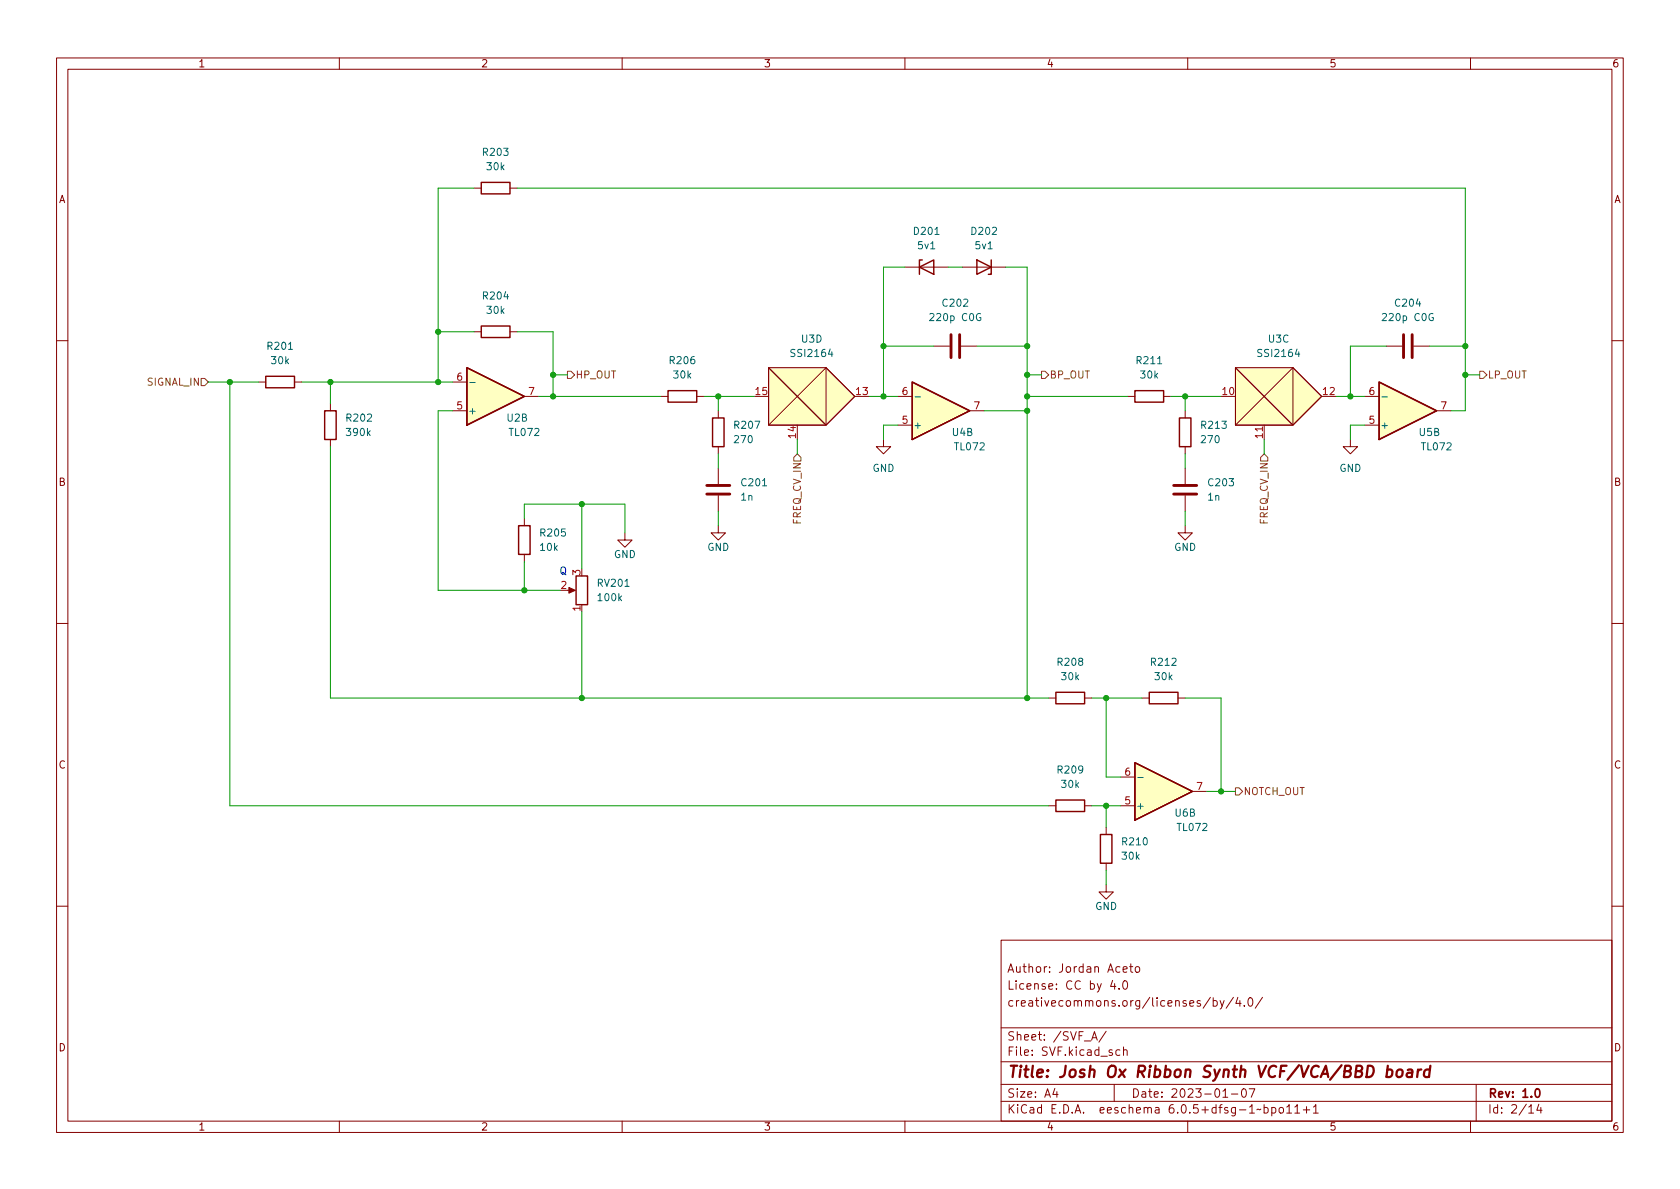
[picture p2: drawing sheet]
(kicad_sch (version 20211123) (generator eeschema)

 (paper "A4")

 (title_block
  (title "Josh Ox Ribbon Synth VCF/VCA/BBD board")
  (date "2023-01-07")
  (rev "1.0")
  (comment 1 "creativecommons.org/licenses/by/4.0/")
  (comment 2 "License: CC by 4.0")
  (comment 3 "Author: Jordan Aceto"))

 (lib_symbols
  (symbol "Amplifier_Operational:TL072" (pin_names (offset 0.127)) (in_bom yes) (on_board yes)
   (property "Reference" "U" (id 0) (at 0 5.08 0) (effects (font (size 1.27 1.27)) (justify left)))
   (property "Value" "TL072" (id 1) (at 0 -5.08 0) (effects (font (size 1.27 1.27)) (justify left)))
   (property "Footprint" "" (id 2) (at 0 0 0) (effects (font (size 1.27 1.27)) hide))
   (property "Datasheet" "http://www.ti.com/lit/ds/symlink/tl071.pdf" (id 3) (at 0 0 0) (effects (font (size 1.27 1.27)) hide))
   (property "ki_locked" "" (id 4) (at 0 0 0) (effects (font (size 1.27 1.27))))
   (symbol "TL072_1_1"
    (polyline (pts (xy -5.08 5.08) (xy 5.08 0) (xy -5.08 -5.08) (xy -5.08 5.08)) (stroke (width 0.254) (type default) (color 0 0 0 0)) (fill (type background)))
    (pin output line (at 7.62 0 180) (length 2.54) (name "~" (effects (font (size 1.27 1.27)))) (number "1" (effects (font (size 1.27 1.27)))))
    (pin input line (at -7.62 -2.54 0) (length 2.54) (name "-" (effects (font (size 1.27 1.27)))) (number "2" (effects (font (size 1.27 1.27)))))
    (pin input line (at -7.62 2.54 0) (length 2.54) (name "+" (effects (font (size 1.27 1.27)))) (number "3" (effects (font (size 1.27 1.27))))))
   (symbol "TL072_2_1"
    (polyline (pts (xy -5.08 5.08) (xy 5.08 0) (xy -5.08 -5.08) (xy -5.08 5.08)) (stroke (width 0.254) (type default) (color 0 0 0 0)) (fill (type background)))
    (pin input line (at -7.62 2.54 0) (length 2.54) (name "+" (effects (font (size 1.27 1.27)))) (number "5" (effects (font (size 1.27 1.27)))))
    (pin input line (at -7.62 -2.54 0) (length 2.54) (name "-" (effects (font (size 1.27 1.27)))) (number "6" (effects (font (size 1.27 1.27)))))
    (pin output line (at 7.62 0 180) (length 2.54) (name "~" (effects (font (size 1.27 1.27)))) (number "7" (effects (font (size 1.27 1.27))))))
   (symbol "TL072_3_1"
    (pin power_in line (at -2.54 -7.62 90) (length 3.81) (name "V-" (effects (font (size 1.27 1.27)))) (number "4" (effects (font (size 1.27 1.27)))))
    (pin power_in line (at -2.54 7.62 270) (length 3.81) (name "V+" (effects (font (size 1.27 1.27)))) (number "8" (effects (font (size 1.27 1.27)))))))
  (symbol "Device:C" (pin_numbers hide) (pin_names (offset 0.254)) (in_bom yes) (on_board yes)
   (property "Reference" "C" (id 0) (at 0.635 2.54 0) (effects (font (size 1.27 1.27)) (justify left)))
   (property "Value" "C" (id 1) (at 0.635 -2.54 0) (effects (font (size 1.27 1.27)) (justify left)))
   (property "Footprint" "" (id 2) (at 0.9652 -3.81 0) (effects (font (size 1.27 1.27)) hide))
   (property "Datasheet" "~" (id 3) (at 0 0 0) (effects (font (size 1.27 1.27)) hide))
   (symbol "C_0_1"
    (polyline (pts (xy -2.032 -0.762) (xy 2.032 -0.762)) (stroke (width 0.508) (type default) (color 0 0 0 0)) (fill (type none)))
    (polyline (pts (xy -2.032 0.762) (xy 2.032 0.762)) (stroke (width 0.508) (type default) (color 0 0 0 0)) (fill (type none))))
   (symbol "C_1_1"
    (pin passive line (at 0 3.81 270) (length 2.794) (name "~" (effects (font (size 1.27 1.27)))) (number "1" (effects (font (size 1.27 1.27)))))
    (pin passive line (at 0 -3.81 90) (length 2.794) (name "~" (effects (font (size 1.27 1.27)))) (number "2" (effects (font (size 1.27 1.27)))))))
  (symbol "Device:D_Zener" (pin_numbers hide) (pin_names (offset 1.016) hide) (in_bom yes) (on_board yes)
   (property "Reference" "D" (id 0) (at 0 2.54 0) (effects (font (size 1.27 1.27))))
   (property "Value" "D_Zener" (id 1) (at 0 -2.54 0) (effects (font (size 1.27 1.27))))
   (property "Footprint" "" (id 2) (at 0 0 0) (effects (font (size 1.27 1.27)) hide))
   (property "Datasheet" "~" (id 3) (at 0 0 0) (effects (font (size 1.27 1.27)) hide))
   (symbol "D_Zener_0_1"
    (polyline (pts (xy 1.27 0) (xy -1.27 0)) (stroke (width 0) (type default) (color 0 0 0 0)) (fill (type none)))
    (polyline (pts (xy -1.27 -1.27) (xy -1.27 1.27) (xy -0.762 1.27)) (stroke (width 0.254) (type default) (color 0 0 0 0)) (fill (type none)))
    (polyline (pts (xy 1.27 -1.27) (xy 1.27 1.27) (xy -1.27 0) (xy 1.27 -1.27)) (stroke (width 0.254) (type default) (color 0 0 0 0)) (fill (type none))))
   (symbol "D_Zener_1_1"
    (pin passive line (at -3.81 0 0) (length 2.54) (name "K" (effects (font (size 1.27 1.27)))) (number "1" (effects (font (size 1.27 1.27)))))
    (pin passive line (at 3.81 0 180) (length 2.54) (name "A" (effects (font (size 1.27 1.27)))) (number "2" (effects (font (size 1.27 1.27)))))))
  (symbol "Device:R" (pin_numbers hide) (pin_names (offset 0)) (in_bom yes) (on_board yes)
   (property "Reference" "R" (id 0) (at 2.032 0 90) (effects (font (size 1.27 1.27))))
   (property "Value" "R" (id 1) (at 0 0 90) (effects (font (size 1.27 1.27))))
   (property "Footprint" "" (id 2) (at -1.778 0 90) (effects (font (size 1.27 1.27)) hide))
   (property "Datasheet" "~" (id 3) (at 0 0 0) (effects (font (size 1.27 1.27)) hide))
   (symbol "R_0_1"
    (rectangle (start -1.016 -2.54) (end 1.016 2.54) (stroke (width 0.254) (type default) (color 0 0 0 0)) (fill (type none))))
   (symbol "R_1_1"
    (pin passive line (at 0 3.81 270) (length 1.27) (name "~" (effects (font (size 1.27 1.27)))) (number "1" (effects (font (size 1.27 1.27)))))
    (pin passive line (at 0 -3.81 90) (length 1.27) (name "~" (effects (font (size 1.27 1.27)))) (number "2" (effects (font (size 1.27 1.27)))))))
  (symbol "Device:R_Potentiometer" (pin_names (offset 1.016) hide) (in_bom yes) (on_board yes)
   (property "Reference" "RV" (id 0) (at -4.445 0 90) (effects (font (size 1.27 1.27))))
   (property "Value" "R_Potentiometer" (id 1) (at -2.54 0 90) (effects (font (size 1.27 1.27))))
   (property "Footprint" "" (id 2) (at 0 0 0) (effects (font (size 1.27 1.27)) hide))
   (property "Datasheet" "~" (id 3) (at 0 0 0) (effects (font (size 1.27 1.27)) hide))
   (symbol "R_Potentiometer_0_1"
    (polyline (pts (xy 2.54 0) (xy 1.524 0)) (stroke (width 0) (type default) (color 0 0 0 0)) (fill (type none)))
    (polyline (pts (xy 1.143 0) (xy 2.286 0.508) (xy 2.286 -0.508) (xy 1.143 0)) (stroke (width 0) (type default) (color 0 0 0 0)) (fill (type outline)))
    (rectangle (start 1.016 2.54) (end -1.016 -2.54) (stroke (width 0.254) (type default) (color 0 0 0 0)) (fill (type none))))
   (symbol "R_Potentiometer_1_1"
    (pin passive line (at 0 3.81 270) (length 1.27) (name "1" (effects (font (size 1.27 1.27)))) (number "1" (effects (font (size 1.27 1.27)))))
    (pin passive line (at 3.81 0 180) (length 1.27) (name "2" (effects (font (size 1.27 1.27)))) (number "2" (effects (font (size 1.27 1.27)))))
    (pin passive line (at 0 -3.81 90) (length 1.27) (name "3" (effects (font (size 1.27 1.27)))) (number "3" (effects (font (size 1.27 1.27)))))))
  (symbol "custom_symbols:SSI2164" (pin_names (offset 1.016)) (in_bom yes) (on_board yes)
   (property "Reference" "U3" (id 0) (at 0 12.7 0) (effects (font (size 1.27 1.27))))
   (property "Value" "SSI2164" (id 1) (at 0 10.16 0) (effects (font (size 1.27 1.27))))
   (property "Footprint" "Package_SO:SOIC-16_3.9x9.9mm_P1.27mm" (id 2) (at 0 2.54 0) (effects (font (size 1.27 1.27)) hide))
   (property "Datasheet" "https://www.soundsemiconductor.com/downloads/ssi2164datasheet.pdf" (id 3) (at 0 0 0) (effects (font (size 1.27 1.27)) hide))
   (property "ki_locked" "" (id 4) (at 0 0 0) (effects (font (size 1.27 1.27))))
   (symbol "SSI2164_1_1"
    (rectangle (start -5.08 5.08) (end 5.08 -5.08) (stroke (width 0) (type default) (color 0 0 0 0)) (fill (type background)))
    (polyline (pts (xy 5.08 5.08) (xy -5.08 -5.08)) (stroke (width 0) (type default) (color 0 0 0 0)) (fill (type none)))
    (polyline (pts (xy 5.08 5.08) (xy 10.16 0) (xy 5.08 -5.08) (xy -5.08 5.08)) (stroke (width 0) (type default) (color 0 0 0 0)) (fill (type background)))
    (pin input line (at -7.62 0 0) (length 2.54) (name "~" (effects (font (size 1.27 1.27)))) (number "2" (effects (font (size 1.27 1.27)))))
    (pin input line (at 0 -7.62 90) (length 2.54) (name "~" (effects (font (size 1.27 1.27)))) (number "3" (effects (font (size 1.27 1.27)))))
    (pin output line (at 12.7 0 180) (length 2.54) (name "~" (effects (font (size 1.27 1.27)))) (number "4" (effects (font (size 1.27 1.27))))))
   (symbol "SSI2164_2_1"
    (rectangle (start -5.08 5.08) (end 5.08 -5.08) (stroke (width 0) (type default) (color 0 0 0 0)) (fill (type background)))
    (polyline (pts (xy 5.08 5.08) (xy -5.08 -5.08)) (stroke (width 0) (type default) (color 0 0 0 0)) (fill (type none)))
    (polyline (pts (xy 5.08 5.08) (xy 10.16 0) (xy 5.08 -5.08) (xy -5.08 5.08)) (stroke (width 0) (type default) (color 0 0 0 0)) (fill (type background)))
    (pin output line (at 12.7 0 180) (length 2.54) (name "~" (effects (font (size 1.27 1.27)))) (number "5" (effects (font (size 1.27 1.27)))))
    (pin input line (at 0 -7.62 90) (length 2.54) (name "~" (effects (font (size 1.27 1.27)))) (number "6" (effects (font (size 1.27 1.27)))))
    (pin input line (at -7.62 0 0) (length 2.54) (name "~" (effects (font (size 1.27 1.27)))) (number "7" (effects (font (size 1.27 1.27))))))
   (symbol "SSI2164_3_1"
    (rectangle (start -5.08 5.08) (end 5.08 -5.08) (stroke (width 0) (type default) (color 0 0 0 0)) (fill (type background)))
    (polyline (pts (xy 5.08 5.08) (xy -5.08 -5.08)) (stroke (width 0) (type default) (color 0 0 0 0)) (fill (type none)))
    (polyline (pts (xy 5.08 5.08) (xy 10.16 0) (xy 5.08 -5.08) (xy -5.08 5.08)) (stroke (width 0) (type default) (color 0 0 0 0)) (fill (type background)))
    (pin input line (at -7.62 0 0) (length 2.54) (name "~" (effects (font (size 1.27 1.27)))) (number "10" (effects (font (size 1.27 1.27)))))
    (pin input line (at 0 -7.62 90) (length 2.54) (name "~" (effects (font (size 1.27 1.27)))) (number "11" (effects (font (size 1.27 1.27)))))
    (pin output line (at 12.7 0 180) (length 2.54) (name "~" (effects (font (size 1.27 1.27)))) (number "12" (effects (font (size 1.27 1.27))))))
   (symbol "SSI2164_4_1"
    (rectangle (start -5.08 5.08) (end 5.08 -5.08) (stroke (width 0) (type default) (color 0 0 0 0)) (fill (type background)))
    (polyline (pts (xy 5.08 5.08) (xy -5.08 -5.08)) (stroke (width 0) (type default) (color 0 0 0 0)) (fill (type none)))
    (polyline (pts (xy 5.08 5.08) (xy 10.16 0) (xy 5.08 -5.08) (xy -5.08 5.08)) (stroke (width 0) (type default) (color 0 0 0 0)) (fill (type background)))
    (pin output line (at 12.7 0 180) (length 2.54) (name "~" (effects (font (size 1.27 1.27)))) (number "13" (effects (font (size 1.27 1.27)))))
    (pin input line (at 0 -7.62 90) (length 2.54) (name "~" (effects (font (size 1.27 1.27)))) (number "14" (effects (font (size 1.27 1.27)))))
    (pin input line (at -7.62 0 0) (length 2.54) (name "~" (effects (font (size 1.27 1.27)))) (number "15" (effects (font (size 1.27 1.27))))))
   (symbol "SSI2164_5_1"
    (rectangle (start -3.81 8.89) (end 3.81 -8.89) (stroke (width 0) (type default) (color 0 0 0 0)) (fill (type background)))
    (pin input line (at -6.35 -3.81 0) (length 2.54) (name "mode" (effects (font (size 1.27 1.27)))) (number "1" (effects (font (size 1.27 1.27)))))
    (pin power_in line (at 6.35 6.35 180) (length 2.54) (name "V+" (effects (font (size 1.27 1.27)))) (number "16" (effects (font (size 1.27 1.27)))))
    (pin power_in line (at 6.35 0 180) (length 2.54) (name "gnd" (effects (font (size 1.27 1.27)))) (number "8" (effects (font (size 1.27 1.27)))))
    (pin power_in line (at 6.35 -6.35 180) (length 2.54) (name "V-" (effects (font (size 1.27 1.27)))) (number "9" (effects (font (size 1.27 1.27)))))))
  (symbol "power:GND" (power) (pin_names (offset 0)) (in_bom yes) (on_board yes)
   (property "Reference" "#PWR" (id 0) (at 0 -6.35 0) (effects (font (size 1.27 1.27)) hide))
   (property "Value" "GND" (id 1) (at 0 -3.81 0) (effects (font (size 1.27 1.27))))
   (property "Footprint" "" (id 2) (at 0 0 0) (effects (font (size 1.27 1.27)) hide))
   (property "Datasheet" "" (id 3) (at 0 0 0) (effects (font (size 1.27 1.27)) hide))
   (symbol "GND_0_1"
    (polyline (pts (xy 0 0) (xy 0 -1.27) (xy 1.27 -1.27) (xy 0 -2.54) (xy -1.27 -1.27) (xy 0 -1.27)) (stroke (width 0) (type default) (color 0 0 0 0)) (fill (type none))))
   (symbol "GND_1_1"
    (pin power_in line (at 0 0 270) (length 0) hide (name "GND" (effects (font (size 1.27 1.27)))) (number "1" (effects (font (size 1.27 1.27))))))))

 (junction (at 97.79 69.85) (diameter 0) (color 0 0 0 0))
 (junction (at 77.47 67.31) (diameter 0) (color 0 0 0 0))
 (junction (at 181.61 66.04) (diameter 0) (color 0 0 0 0))
 (junction (at 127 69.85) (diameter 0) (color 0 0 0 0))
 (junction (at 181.61 69.85) (diameter 0) (color 0 0 0 0))
 (junction (at 195.58 123.19) (diameter 0) (color 0 0 0 0))
 (junction (at 181.61 72.39) (diameter 0) (color 0 0 0 0))
 (junction (at 40.64 67.31) (diameter 0) (color 0 0 0 0))
 (junction (at 77.47 58.42) (diameter 0) (color 0 0 0 0))
 (junction (at 102.87 88.9) (diameter 0) (color 0 0 0 0))
 (junction (at 181.61 60.96) (diameter 0) (color 0 0 0 0))
 (junction (at 259.08 66.04) (diameter 0) (color 0 0 0 0))
 (junction (at 92.71 104.14) (diameter 0) (color 0 0 0 0))
 (junction (at 259.08 60.96) (diameter 0) (color 0 0 0 0))
 (junction (at 97.79 66.04) (diameter 0) (color 0 0 0 0))
 (junction (at 181.61 123.19) (diameter 0) (color 0 0 0 0))
 (junction (at 209.55 69.85) (diameter 0) (color 0 0 0 0))
 (junction (at 102.87 123.19) (diameter 0) (color 0 0 0 0))
 (junction (at 156.21 69.85) (diameter 0) (color 0 0 0 0))
 (junction (at 215.9 139.7) (diameter 0) (color 0 0 0 0))
 (junction (at 58.42 67.31) (diameter 0) (color 0 0 0 0))
 (junction (at 195.58 142.24) (diameter 0) (color 0 0 0 0))
 (junction (at 238.76 69.85) (diameter 0) (color 0 0 0 0))
 (junction (at 156.21 60.96) (diameter 0) (color 0 0 0 0))

 (wire (pts (xy 193.04 142.24) (xy 195.58 142.24)) (stroke (width 0) (type default) (color 0 0 0 0)))
 (wire (pts (xy 209.55 80.01) (xy 209.55 82.55)) (stroke (width 0) (type default) (color 0 0 0 0)))
 (wire (pts (xy 97.79 66.04) (xy 100.33 66.04)) (stroke (width 0) (type default) (color 0 0 0 0)))
 (wire (pts (xy 172.72 60.96) (xy 181.61 60.96)) (stroke (width 0) (type default) (color 0 0 0 0)))
 (wire (pts (xy 40.64 142.24) (xy 40.64 67.31)) (stroke (width 0) (type default) (color 0 0 0 0)))
 (wire (pts (xy 181.61 46.99) (xy 181.61 60.96)) (stroke (width 0) (type default) (color 0 0 0 0)))
 (wire (pts (xy 181.61 72.39) (xy 181.61 69.85)) (stroke (width 0) (type default) (color 0 0 0 0)))
 (wire (pts (xy 238.76 60.96) (xy 245.11 60.96)) (stroke (width 0) (type default) (color 0 0 0 0)))
 (wire (pts (xy 102.87 107.95) (xy 102.87 123.19)) (stroke (width 0) (type default) (color 0 0 0 0)))
 (wire (pts (xy 77.47 72.39) (xy 77.47 104.14)) (stroke (width 0) (type default) (color 0 0 0 0)))
 (wire (pts (xy 156.21 60.96) (xy 165.1 60.96)) (stroke (width 0) (type default) (color 0 0 0 0)))
 (wire (pts (xy 215.9 139.7) (xy 218.44 139.7)) (stroke (width 0) (type default) (color 0 0 0 0)))
 (wire (pts (xy 77.47 67.31) (xy 77.47 58.42)) (stroke (width 0) (type default) (color 0 0 0 0)))
 (wire (pts (xy 77.47 33.02) (xy 77.47 58.42)) (stroke (width 0) (type default) (color 0 0 0 0)))
 (wire (pts (xy 58.42 78.74) (xy 58.42 123.19)) (stroke (width 0) (type default) (color 0 0 0 0)))
 (wire (pts (xy 36.83 67.31) (xy 40.64 67.31)) (stroke (width 0) (type default) (color 0 0 0 0)))
 (wire (pts (xy 259.08 60.96) (xy 259.08 33.02)) (stroke (width 0) (type default) (color 0 0 0 0)))
 (wire (pts (xy 213.36 139.7) (xy 215.9 139.7)) (stroke (width 0) (type default) (color 0 0 0 0)))
 (wire (pts (xy 241.3 69.85) (xy 238.76 69.85)) (stroke (width 0) (type default) (color 0 0 0 0)))
 (wire (pts (xy 127 69.85) (xy 133.35 69.85)) (stroke (width 0) (type default) (color 0 0 0 0)))
 (wire (pts (xy 92.71 104.14) (xy 92.71 99.06)) (stroke (width 0) (type default) (color 0 0 0 0)))
 (wire (pts (xy 195.58 123.19) (xy 201.93 123.19)) (stroke (width 0) (type default) (color 0 0 0 0)))
 (wire (pts (xy 127 72.39) (xy 127 69.85)) (stroke (width 0) (type default) (color 0 0 0 0)))
 (wire (pts (xy 127 80.01) (xy 127 82.55)) (stroke (width 0) (type default) (color 0 0 0 0)))
 (wire (pts (xy 236.22 69.85) (xy 238.76 69.85)) (stroke (width 0) (type default) (color 0 0 0 0)))
 (wire (pts (xy 195.58 142.24) (xy 198.12 142.24)) (stroke (width 0) (type default) (color 0 0 0 0)))
 (wire (pts (xy 77.47 67.31) (xy 80.01 67.31)) (stroke (width 0) (type default) (color 0 0 0 0)))
 (wire (pts (xy 97.79 58.42) (xy 91.44 58.42)) (stroke (width 0) (type default) (color 0 0 0 0)))
 (wire (pts (xy 97.79 69.85) (xy 97.79 66.04)) (stroke (width 0) (type default) (color 0 0 0 0)))
 (wire (pts (xy 158.75 69.85) (xy 156.21 69.85)) (stroke (width 0) (type default) (color 0 0 0 0)))
 (wire (pts (xy 99.06 104.14) (xy 92.71 104.14)) (stroke (width 0) (type default) (color 0 0 0 0)))
 (wire (pts (xy 195.58 142.24) (xy 195.58 146.05)) (stroke (width 0) (type default) (color 0 0 0 0)))
 (wire (pts (xy 209.55 90.17) (xy 209.55 92.71)) (stroke (width 0) (type default) (color 0 0 0 0)))
 (wire (pts (xy 77.47 104.14) (xy 92.71 104.14)) (stroke (width 0) (type default) (color 0 0 0 0)))
 (wire (pts (xy 181.61 72.39) (xy 181.61 123.19)) (stroke (width 0) (type default) (color 0 0 0 0)))
 (wire (pts (xy 102.87 88.9) (xy 110.49 88.9)) (stroke (width 0) (type default) (color 0 0 0 0)))
 (wire (pts (xy 153.67 69.85) (xy 156.21 69.85)) (stroke (width 0) (type default) (color 0 0 0 0)))
 (wire (pts (xy 209.55 69.85) (xy 215.9 69.85)) (stroke (width 0) (type default) (color 0 0 0 0)))
 (wire (pts (xy 238.76 77.47) (xy 238.76 74.93)) (stroke (width 0) (type default) (color 0 0 0 0)))
 (wire (pts (xy 127 69.85) (xy 124.46 69.85)) (stroke (width 0) (type default) (color 0 0 0 0)))
 (wire (pts (xy 156.21 77.47) (xy 156.21 74.93)) (stroke (width 0) (type default) (color 0 0 0 0)))
 (wire (pts (xy 181.61 66.04) (xy 181.61 69.85)) (stroke (width 0) (type default) (color 0 0 0 0)))
 (wire (pts (xy 97.79 69.85) (xy 116.84 69.85)) (stroke (width 0) (type default) (color 0 0 0 0)))
 (wire (pts (xy 185.42 123.19) (xy 181.61 123.19)) (stroke (width 0) (type default) (color 0 0 0 0)))
 (wire (pts (xy 252.73 60.96) (xy 259.08 60.96)) (stroke (width 0) (type default) (color 0 0 0 0)))
 (wire (pts (xy 95.25 69.85) (xy 97.79 69.85)) (stroke (width 0) (type default) (color 0 0 0 0)))
 (wire (pts (xy 215.9 139.7) (xy 215.9 123.19)) (stroke (width 0) (type default) (color 0 0 0 0)))
 (wire (pts (xy 92.71 88.9) (xy 92.71 91.44)) (stroke (width 0) (type default) (color 0 0 0 0)))
 (wire (pts (xy 209.55 69.85) (xy 207.01 69.85)) (stroke (width 0) (type default) (color 0 0 0 0)))
 (wire (pts (xy 209.55 72.39) (xy 209.55 69.85)) (stroke (width 0) (type default) (color 0 0 0 0)))
 (wire (pts (xy 40.64 67.31) (xy 45.72 67.31)) (stroke (width 0) (type default) (color 0 0 0 0)))
 (wire (pts (xy 77.47 33.02) (xy 83.82 33.02)) (stroke (width 0) (type default) (color 0 0 0 0)))
 (wire (pts (xy 140.97 77.47) (xy 140.97 80.01)) (stroke (width 0) (type default) (color 0 0 0 0)))
 (wire (pts (xy 195.58 153.67) (xy 195.58 156.21)) (stroke (width 0) (type default) (color 0 0 0 0)))
 (wire (pts (xy 77.47 58.42) (xy 83.82 58.42)) (stroke (width 0) (type default) (color 0 0 0 0)))
 (wire (pts (xy 97.79 66.04) (xy 97.79 58.42)) (stroke (width 0) (type default) (color 0 0 0 0)))
 (wire (pts (xy 156.21 46.99) (xy 156.21 60.96)) (stroke (width 0) (type default) (color 0 0 0 0)))
 (wire (pts (xy 195.58 137.16) (xy 198.12 137.16)) (stroke (width 0) (type default) (color 0 0 0 0)))
 (wire (pts (xy 58.42 123.19) (xy 102.87 123.19)) (stroke (width 0) (type default) (color 0 0 0 0)))
 (wire (pts (xy 259.08 66.04) (xy 259.08 72.39)) (stroke (width 0) (type default) (color 0 0 0 0)))
 (wire (pts (xy 238.76 74.93) (xy 241.3 74.93)) (stroke (width 0) (type default) (color 0 0 0 0)))
 (wire (pts (xy 127 90.17) (xy 127 92.71)) (stroke (width 0) (type default) (color 0 0 0 0)))
 (wire (pts (xy 102.87 88.9) (xy 92.71 88.9)) (stroke (width 0) (type default) (color 0 0 0 0)))
 (wire (pts (xy 167.64 46.99) (xy 170.18 46.99)) (stroke (width 0) (type default) (color 0 0 0 0)))
 (wire (pts (xy 40.64 142.24) (xy 185.42 142.24)) (stroke (width 0) (type default) (color 0 0 0 0)))
 (wire (pts (xy 195.58 137.16) (xy 195.58 123.19)) (stroke (width 0) (type default) (color 0 0 0 0)))
 (wire (pts (xy 259.08 60.96) (xy 259.08 66.04)) (stroke (width 0) (type default) (color 0 0 0 0)))
 (wire (pts (xy 259.08 66.04) (xy 261.62 66.04)) (stroke (width 0) (type default) (color 0 0 0 0)))
 (wire (pts (xy 156.21 74.93) (xy 158.75 74.93)) (stroke (width 0) (type default) (color 0 0 0 0)))
 (wire (pts (xy 223.52 77.47) (xy 223.52 80.01)) (stroke (width 0) (type default) (color 0 0 0 0)))
 (wire (pts (xy 91.44 33.02) (xy 259.08 33.02)) (stroke (width 0) (type default) (color 0 0 0 0)))
 (wire (pts (xy 173.99 72.39) (xy 181.61 72.39)) (stroke (width 0) (type default) (color 0 0 0 0)))
 (wire (pts (xy 77.47 72.39) (xy 80.01 72.39)) (stroke (width 0) (type default) (color 0 0 0 0)))
 (wire (pts (xy 102.87 88.9) (xy 102.87 100.33)) (stroke (width 0) (type default) (color 0 0 0 0)))
 (wire (pts (xy 58.42 67.31) (xy 77.47 67.31)) (stroke (width 0) (type default) (color 0 0 0 0)))
 (wire (pts (xy 110.49 88.9) (xy 110.49 93.98)) (stroke (width 0) (type default) (color 0 0 0 0)))
 (wire (pts (xy 181.61 69.85) (xy 199.39 69.85)) (stroke (width 0) (type default) (color 0 0 0 0)))
 (wire (pts (xy 181.61 60.96) (xy 181.61 66.04)) (stroke (width 0) (type default) (color 0 0 0 0)))
 (wire (pts (xy 53.34 67.31) (xy 58.42 67.31)) (stroke (width 0) (type default) (color 0 0 0 0)))
 (wire (pts (xy 58.42 67.31) (xy 58.42 71.12)) (stroke (width 0) (type default) (color 0 0 0 0)))
 (wire (pts (xy 102.87 123.19) (xy 181.61 123.19)) (stroke (width 0) (type default) (color 0 0 0 0)))
 (wire (pts (xy 181.61 66.04) (xy 184.15 66.04)) (stroke (width 0) (type default) (color 0 0 0 0)))
 (wire (pts (xy 193.04 123.19) (xy 195.58 123.19)) (stroke (width 0) (type default) (color 0 0 0 0)))
 (wire (pts (xy 238.76 69.85) (xy 238.76 60.96)) (stroke (width 0) (type default) (color 0 0 0 0)))
 (wire (pts (xy 209.55 123.19) (xy 215.9 123.19)) (stroke (width 0) (type default) (color 0 0 0 0)))
 (wire (pts (xy 256.54 72.39) (xy 259.08 72.39)) (stroke (width 0) (type default) (color 0 0 0 0)))
 (wire (pts (xy 177.8 46.99) (xy 181.61 46.99)) (stroke (width 0) (type default) (color 0 0 0 0)))
 (wire (pts (xy 156.21 69.85) (xy 156.21 60.96)) (stroke (width 0) (type default) (color 0 0 0 0)))
 (wire (pts (xy 160.02 46.99) (xy 156.21 46.99)) (stroke (width 0) (type default) (color 0 0 0 0)))

 (text "Q" (at 100.33 101.6 180) (effects (font (size 1.27 1.27)) (justify right bottom)))

 (hierarchical_label "SIGNAL_IN" (shape input) (at 36.83 67.31 180) (effects (font (size 1.27 1.27)) (justify right)))
 (hierarchical_label "FREQ_CV_IN" (shape input) (at 140.97 80.01 270) (effects (font (size 1.27 1.27)) (justify right)))
 (hierarchical_label "BP_OUT" (shape output) (at 184.15 66.04 0) (effects (font (size 1.27 1.27)) (justify left)))
 (hierarchical_label "HP_OUT" (shape output) (at 100.33 66.04 0) (effects (font (size 1.27 1.27)) (justify left)))
 (hierarchical_label "FREQ_CV_IN" (shape input) (at 223.52 80.01 270) (effects (font (size 1.27 1.27)) (justify right)))
 (hierarchical_label "NOTCH_OUT" (shape output) (at 218.44 139.7 0) (effects (font (size 1.27 1.27)) (justify left)))
 (hierarchical_label "LP_OUT" (shape output) (at 261.62 66.04 0) (effects (font (size 1.27 1.27)) (justify left)))

 (symbol (lib_id "power:GND") (at 110.49 93.98 0) (mirror y) (unit 1) (in_bom yes) (on_board yes)
  (property "Reference" "#PWR0201" (id 0) (at 110.49 100.33 0) (effects (font (size 1.27 1.27)) hide))
  (property "Value" "GND" (id 1) (at 110.49 97.79 0))
  (property "Footprint" "" (id 2) (at 110.49 93.98 0) (effects (font (size 1.27 1.27)) hide))
  (property "Datasheet" "" (id 3) (at 110.49 93.98 0) (effects (font (size 1.27 1.27)) hide)) (pin "1"))

 (symbol (lib_id "Device:C") (at 209.55 86.36 0) (unit 1) (in_bom yes) (on_board yes) (fields_autoplaced)
  (property "Reference" "C203" (id 0) (at 213.36 85.0899 0) (effects (font (size 1.27 1.27)) (justify left)))
  (property "Value" "1n" (id 1) (at 213.36 87.6299 0) (effects (font (size 1.27 1.27)) (justify left)))
  (property "Footprint" "Capacitor_SMD:C_0805_2012Metric" (id 2) (at 210.5152 90.17 0) (effects (font (size 1.27 1.27)) hide))
  (property "Datasheet" "~" (id 3) (at 209.55 86.36 0) (effects (font (size 1.27 1.27)) hide)) (pin "1") (pin "2"))

 (symbol (lib_id "Amplifier_Operational:TL072") (at 248.92 72.39 0) (mirror x) (unit 2) (in_bom yes) (on_board yes)
  (property "Reference" "U5" (id 0) (at 252.73 76.2 0))
  (property "Value" "TL072" (id 1) (at 254 78.74 0))
  (property "Footprint" "Package_SO:SOIC-8_3.9x4.9mm_P1.27mm" (id 2) (at 248.92 72.39 0) (effects (font (size 1.27 1.27)) hide))
  (property "Datasheet" "http://www.ti.com/lit/ds/symlink/tl071.pdf" (id 3) (at 248.92 72.39 0) (effects (font (size 1.27 1.27)) hide)) (pin "1") (pin "2") (pin "3") (pin "5") (pin "6") (pin "7") (pin "4") (pin "8"))

 (symbol (lib_id "Device:R") (at 58.42 74.93 180) (unit 1) (in_bom yes) (on_board yes) (fields_autoplaced)
  (property "Reference" "R202" (id 0) (at 60.96 73.6599 0) (effects (font (size 1.27 1.27)) (justify right)))
  (property "Value" "390k" (id 1) (at 60.96 76.1999 0) (effects (font (size 1.27 1.27)) (justify right)))
  (property "Footprint" "Resistor_SMD:R_0805_2012Metric" (id 2) (at 60.198 74.93 90) (effects (font (size 1.27 1.27)) hide))
  (property "Datasheet" "~" (id 3) (at 58.42 74.93 0) (effects (font (size 1.27 1.27)) hide)) (pin "1") (pin "2"))

 (symbol (lib_id "power:GND") (at 156.21 77.47 0) (unit 1) (in_bom yes) (on_board yes) (fields_autoplaced)
  (property "Reference" "#PWR0203" (id 0) (at 156.21 83.82 0) (effects (font (size 1.27 1.27)) hide))
  (property "Value" "GND" (id 1) (at 156.21 82.55 0))
  (property "Footprint" "" (id 2) (at 156.21 77.47 0) (effects (font (size 1.27 1.27)) hide))
  (property "Datasheet" "" (id 3) (at 156.21 77.47 0) (effects (font (size 1.27 1.27)) hide)) (pin "1"))

 (symbol (lib_id "Device:C") (at 168.91 60.96 90) (unit 1) (in_bom yes) (on_board yes) (fields_autoplaced)
  (property "Reference" "C202" (id 0) (at 168.91 53.34 90))
  (property "Value" "220p C0G" (id 1) (at 168.91 55.88 90))
  (property "Footprint" "Capacitor_SMD:C_0805_2012Metric" (id 2) (at 172.72 59.9948 0) (effects (font (size 1.27 1.27)) hide))
  (property "Datasheet" "~" (id 3) (at 168.91 60.96 0) (effects (font (size 1.27 1.27)) hide)) (pin "1") (pin "2"))

 (symbol (lib_id "Device:R") (at 87.63 58.42 90) (unit 1) (in_bom yes) (on_board yes) (fields_autoplaced)
  (property "Reference" "R204" (id 0) (at 87.63 52.07 90))
  (property "Value" "30k" (id 1) (at 87.63 54.61 90))
  (property "Footprint" "Resistor_SMD:R_0805_2012Metric" (id 2) (at 87.63 60.198 90) (effects (font (size 1.27 1.27)) hide))
  (property "Datasheet" "~" (id 3) (at 87.63 58.42 0) (effects (font (size 1.27 1.27)) hide)) (pin "1") (pin "2"))

 (symbol (lib_id "Device:R") (at 49.53 67.31 90) (unit 1) (in_bom yes) (on_board yes) (fields_autoplaced)
  (property "Reference" "R201" (id 0) (at 49.53 60.96 90))
  (property "Value" "30k" (id 1) (at 49.53 63.5 90))
  (property "Footprint" "Resistor_SMD:R_0805_2012Metric" (id 2) (at 49.53 69.088 90) (effects (font (size 1.27 1.27)) hide))
  (property "Datasheet" "~" (id 3) (at 49.53 67.31 0) (effects (font (size 1.27 1.27)) hide)) (pin "1") (pin "2"))

 (symbol (lib_id "Device:R") (at 127 76.2 0) (unit 1) (in_bom yes) (on_board yes) (fields_autoplaced)
  (property "Reference" "R207" (id 0) (at 129.54 74.9299 0) (effects (font (size 1.27 1.27)) (justify left)))
  (property "Value" "270" (id 1) (at 129.54 77.4699 0) (effects (font (size 1.27 1.27)) (justify left)))
  (property "Footprint" "Resistor_SMD:R_0805_2012Metric" (id 2) (at 125.222 76.2 90) (effects (font (size 1.27 1.27)) hide))
  (property "Datasheet" "~" (id 3) (at 127 76.2 0) (effects (font (size 1.27 1.27)) hide)) (pin "1") (pin "2"))

 (symbol (lib_id "Amplifier_Operational:TL072") (at 166.37 72.39 0) (mirror x) (unit 2) (in_bom yes) (on_board yes)
  (property "Reference" "U4" (id 0) (at 170.18 76.2 0))
  (property "Value" "TL072" (id 1) (at 171.45 78.74 0))
  (property "Footprint" "Package_SO:SOIC-8_3.9x4.9mm_P1.27mm" (id 2) (at 166.37 72.39 0) (effects (font (size 1.27 1.27)) hide))
  (property "Datasheet" "http://www.ti.com/lit/ds/symlink/tl071.pdf" (id 3) (at 166.37 72.39 0) (effects (font (size 1.27 1.27)) hide)) (pin "1") (pin "2") (pin "3") (pin "5") (pin "6") (pin "7") (pin "4") (pin "8"))

 (symbol (lib_id "Device:R") (at 87.63 33.02 90) (unit 1) (in_bom yes) (on_board yes) (fields_autoplaced)
  (property "Reference" "R203" (id 0) (at 87.63 26.67 90))
  (property "Value" "30k" (id 1) (at 87.63 29.21 90))
  (property "Footprint" "Resistor_SMD:R_0805_2012Metric" (id 2) (at 87.63 34.798 90) (effects (font (size 1.27 1.27)) hide))
  (property "Datasheet" "~" (id 3) (at 87.63 33.02 0) (effects (font (size 1.27 1.27)) hide)) (pin "1") (pin "2"))

 (symbol (lib_id "Device:R") (at 120.65 69.85 90) (unit 1) (in_bom yes) (on_board yes) (fields_autoplaced)
  (property "Reference" "R206" (id 0) (at 120.65 63.5 90))
  (property "Value" "30k" (id 1) (at 120.65 66.04 90))
  (property "Footprint" "Resistor_SMD:R_0805_2012Metric" (id 2) (at 120.65 71.628 90) (effects (font (size 1.27 1.27)) hide))
  (property "Datasheet" "~" (id 3) (at 120.65 69.85 0) (effects (font (size 1.27 1.27)) hide)) (pin "1") (pin "2"))

 (symbol (lib_id "power:GND") (at 209.55 92.71 0) (unit 1) (in_bom yes) (on_board yes)
  (property "Reference" "#PWR0205" (id 0) (at 209.55 99.06 0) (effects (font (size 1.27 1.27)) hide))
  (property "Value" "GND" (id 1) (at 209.55 96.52 0))
  (property "Footprint" "" (id 2) (at 209.55 92.71 0) (effects (font (size 1.27 1.27)) hide))
  (property "Datasheet" "" (id 3) (at 209.55 92.71 0) (effects (font (size 1.27 1.27)) hide)) (pin "1"))

 (symbol (lib_id "power:GND") (at 127 92.71 0) (unit 1) (in_bom yes) (on_board yes)
  (property "Reference" "#PWR0202" (id 0) (at 127 99.06 0) (effects (font (size 1.27 1.27)) hide))
  (property "Value" "GND" (id 1) (at 127 96.52 0))
  (property "Footprint" "" (id 2) (at 127 92.71 0) (effects (font (size 1.27 1.27)) hide))
  (property "Datasheet" "" (id 3) (at 127 92.71 0) (effects (font (size 1.27 1.27)) hide)) (pin "1"))

 (symbol (lib_id "Device:C") (at 248.92 60.96 90) (unit 1) (in_bom yes) (on_board yes) (fields_autoplaced)
  (property "Reference" "C204" (id 0) (at 248.92 53.34 90))
  (property "Value" "220p C0G" (id 1) (at 248.92 55.88 90))
  (property "Footprint" "Capacitor_SMD:C_0805_2012Metric" (id 2) (at 252.73 59.9948 0) (effects (font (size 1.27 1.27)) hide))
  (property "Datasheet" "~" (id 3) (at 248.92 60.96 0) (effects (font (size 1.27 1.27)) hide)) (pin "1") (pin "2"))

 (symbol (lib_id "Device:R") (at 203.2 69.85 90) (unit 1) (in_bom yes) (on_board yes) (fields_autoplaced)
  (property "Reference" "R211" (id 0) (at 203.2 63.5 90))
  (property "Value" "30k" (id 1) (at 203.2 66.04 90))
  (property "Footprint" "Resistor_SMD:R_0805_2012Metric" (id 2) (at 203.2 71.628 90) (effects (font (size 1.27 1.27)) hide))
  (property "Datasheet" "~" (id 3) (at 203.2 69.85 0) (effects (font (size 1.27 1.27)) hide)) (pin "1") (pin "2"))

 (symbol (lib_id "power:GND") (at 238.76 77.47 0) (unit 1) (in_bom yes) (on_board yes) (fields_autoplaced)
  (property "Reference" "#PWR0207" (id 0) (at 238.76 83.82 0) (effects (font (size 1.27 1.27)) hide))
  (property "Value" "GND" (id 1) (at 238.76 82.55 0))
  (property "Footprint" "" (id 2) (at 238.76 77.47 0) (effects (font (size 1.27 1.27)) hide))
  (property "Datasheet" "" (id 3) (at 238.76 77.47 0) (effects (font (size 1.27 1.27)) hide)) (pin "1"))

 (symbol (lib_id "Device:C") (at 127 86.36 0) (unit 1) (in_bom yes) (on_board yes) (fields_autoplaced)
  (property "Reference" "C201" (id 0) (at 130.81 85.0899 0) (effects (font (size 1.27 1.27)) (justify left)))
  (property "Value" "1n" (id 1) (at 130.81 87.6299 0) (effects (font (size 1.27 1.27)) (justify left)))
  (property "Footprint" "Capacitor_SMD:C_0805_2012Metric" (id 2) (at 127.9652 90.17 0) (effects (font (size 1.27 1.27)) hide))
  (property "Datasheet" "~" (id 3) (at 127 86.36 0) (effects (font (size 1.27 1.27)) hide)) (pin "1") (pin "2"))

 (symbol (lib_id "Device:R") (at 92.71 95.25 180) (unit 1) (in_bom yes) (on_board yes) (fields_autoplaced)
  (property "Reference" "R205" (id 0) (at 95.25 93.9799 0) (effects (font (size 1.27 1.27)) (justify right)))
  (property "Value" "10k" (id 1) (at 95.25 96.5199 0) (effects (font (size 1.27 1.27)) (justify right)))
  (property "Footprint" "Resistor_SMD:R_0805_2012Metric" (id 2) (at 94.488 95.25 90) (effects (font (size 1.27 1.27)) hide))
  (property "Datasheet" "~" (id 3) (at 92.71 95.25 0) (effects (font (size 1.27 1.27)) hide)) (pin "1") (pin "2"))

 (symbol (lib_id "Device:R") (at 189.23 123.19 90) (unit 1) (in_bom yes) (on_board yes) (fields_autoplaced)
  (property "Reference" "R208" (id 0) (at 189.23 116.84 90))
  (property "Value" "30k" (id 1) (at 189.23 119.38 90))
  (property "Footprint" "Resistor_SMD:R_0805_2012Metric" (id 2) (at 189.23 124.968 90) (effects (font (size 1.27 1.27)) hide))
  (property "Datasheet" "~" (id 3) (at 189.23 123.19 0) (effects (font (size 1.27 1.27)) hide)) (pin "1") (pin "2"))

 (symbol (lib_id "Amplifier_Operational:TL072") (at 87.63 69.85 0) (mirror x) (unit 2) (in_bom yes) (on_board yes)
  (property "Reference" "U2" (id 0) (at 91.44 73.66 0))
  (property "Value" "TL072" (id 1) (at 92.71 76.2 0))
  (property "Footprint" "Package_SO:SOIC-8_3.9x4.9mm_P1.27mm" (id 2) (at 87.63 69.85 0) (effects (font (size 1.27 1.27)) hide))
  (property "Datasheet" "http://www.ti.com/lit/ds/symlink/tl071.pdf" (id 3) (at 87.63 69.85 0) (effects (font (size 1.27 1.27)) hide)) (pin "1") (pin "2") (pin "3") (pin "5") (pin "6") (pin "7") (pin "4") (pin "8"))

 (symbol (lib_id "custom_symbols:SSI2164") (at 140.97 69.85 0) (unit 4) (in_bom yes) (on_board yes) (fields_autoplaced)
  (property "Reference" "U3" (id 0) (at 143.51 59.69 0))
  (property "Value" "SSI2164" (id 1) (at 143.51 62.23 0))
  (property "Footprint" "Package_SO:SOIC-16_3.9x9.9mm_P1.27mm" (id 2) (at 143.51 64.77 0) (effects (font (size 1.27 1.27)) hide))
  (property "Datasheet" "https://www.soundsemiconductor.com/downloads/ssi2164datasheet.pdf" (id 3) (at 143.51 64.77 0) (effects (font (size 1.27 1.27)) hide)) (pin "2") (pin "3") (pin "4") (pin "5") (pin "6") (pin "7") (pin "10") (pin "11") (pin "12") (pin "13") (pin "14") (pin "15") (pin "1") (pin "16") (pin "8") (pin "9"))

 (symbol (lib_id "Device:R") (at 209.55 76.2 0) (unit 1) (in_bom yes) (on_board yes) (fields_autoplaced)
  (property "Reference" "R213" (id 0) (at 212.09 74.9299 0) (effects (font (size 1.27 1.27)) (justify left)))
  (property "Value" "270" (id 1) (at 212.09 77.4699 0) (effects (font (size 1.27 1.27)) (justify left)))
  (property "Footprint" "Resistor_SMD:R_0805_2012Metric" (id 2) (at 207.772 76.2 90) (effects (font (size 1.27 1.27)) hide))
  (property "Datasheet" "~" (id 3) (at 209.55 76.2 0) (effects (font (size 1.27 1.27)) hide)) (pin "1") (pin "2"))

 (symbol (lib_id "Device:D_Zener") (at 163.83 46.99 0) (unit 1) (in_bom yes) (on_board yes) (fields_autoplaced)
  (property "Reference" "D201" (id 0) (at 163.83 40.64 0))
  (property "Value" "5v1" (id 1) (at 163.83 43.18 0))
  (property "Footprint" "Diode_SMD:D_SOD-123" (id 2) (at 163.83 46.99 0) (effects (font (size 1.27 1.27)) hide))
  (property "Datasheet" "~" (id 3) (at 163.83 46.99 0) (effects (font (size 1.27 1.27)) hide)) (pin "1") (pin "2"))

 (symbol (lib_id "Device:R") (at 189.23 142.24 90) (unit 1) (in_bom yes) (on_board yes) (fields_autoplaced)
  (property "Reference" "R209" (id 0) (at 189.23 135.89 90))
  (property "Value" "30k" (id 1) (at 189.23 138.43 90))
  (property "Footprint" "Resistor_SMD:R_0805_2012Metric" (id 2) (at 189.23 144.018 90) (effects (font (size 1.27 1.27)) hide))
  (property "Datasheet" "~" (id 3) (at 189.23 142.24 0) (effects (font (size 1.27 1.27)) hide)) (pin "1") (pin "2"))

 (symbol (lib_id "Device:R") (at 205.74 123.19 90) (unit 1) (in_bom yes) (on_board yes) (fields_autoplaced)
  (property "Reference" "R212" (id 0) (at 205.74 116.84 90))
  (property "Value" "30k" (id 1) (at 205.74 119.38 90))
  (property "Footprint" "Resistor_SMD:R_0805_2012Metric" (id 2) (at 205.74 124.968 90) (effects (font (size 1.27 1.27)) hide))
  (property "Datasheet" "~" (id 3) (at 205.74 123.19 0) (effects (font (size 1.27 1.27)) hide)) (pin "1") (pin "2"))

 (symbol (lib_id "Device:R") (at 195.58 149.86 0) (unit 1) (in_bom yes) (on_board yes) (fields_autoplaced)
  (property "Reference" "R210" (id 0) (at 198.12 148.5899 0) (effects (font (size 1.27 1.27)) (justify left)))
  (property "Value" "30k" (id 1) (at 198.12 151.1299 0) (effects (font (size 1.27 1.27)) (justify left)))
  (property "Footprint" "Resistor_SMD:R_0805_2012Metric" (id 2) (at 193.802 149.86 90) (effects (font (size 1.27 1.27)) hide))
  (property "Datasheet" "~" (id 3) (at 195.58 149.86 0) (effects (font (size 1.27 1.27)) hide)) (pin "1") (pin "2"))

 (symbol (lib_id "Device:R_Potentiometer") (at 102.87 104.14 180) (unit 1) (in_bom yes) (on_board yes) (fields_autoplaced)
  (property "Reference" "RV201" (id 0) (at 105.41 102.8699 0) (effects (font (size 1.27 1.27)) (justify right)))
  (property "Value" "100k" (id 1) (at 105.41 105.4099 0) (effects (font (size 1.27 1.27)) (justify right)))
  (property "Footprint" "Potentiometer_THT:Potentiometer_Alpha_RD901F-40-00D_Single_Vertical" (id 2) (at 102.87 104.14 0) (effects (font (size 1.27 1.27)) hide))
  (property "Datasheet" "~" (id 3) (at 102.87 104.14 0) (effects (font (size 1.27 1.27)) hide)) (pin "1") (pin "2") (pin "3"))

 (symbol (lib_id "Device:D_Zener") (at 173.99 46.99 180) (unit 1) (in_bom yes) (on_board yes) (fields_autoplaced)
  (property "Reference" "D202" (id 0) (at 173.99 40.64 0))
  (property "Value" "5v1" (id 1) (at 173.99 43.18 0))
  (property "Footprint" "Diode_SMD:D_SOD-123" (id 2) (at 173.99 46.99 0) (effects (font (size 1.27 1.27)) hide))
  (property "Datasheet" "~" (id 3) (at 173.99 46.99 0) (effects (font (size 1.27 1.27)) hide)) (pin "1") (pin "2"))

 (symbol (lib_id "custom_symbols:SSI2164") (at 223.52 69.85 0) (unit 3) (in_bom yes) (on_board yes) (fields_autoplaced)
  (property "Reference" "U3" (id 0) (at 226.06 59.69 0))
  (property "Value" "SSI2164" (id 1) (at 226.06 62.23 0))
  (property "Footprint" "Package_SO:SOIC-16_3.9x9.9mm_P1.27mm" (id 2) (at 226.06 64.77 0) (effects (font (size 1.27 1.27)) hide))
  (property "Datasheet" "https://www.soundsemiconductor.com/downloads/ssi2164datasheet.pdf" (id 3) (at 226.06 64.77 0) (effects (font (size 1.27 1.27)) hide)) (pin "2") (pin "3") (pin "4") (pin "5") (pin "6") (pin "7") (pin "10") (pin "11") (pin "12") (pin "13") (pin "14") (pin "15") (pin "1") (pin "16") (pin "8") (pin "9"))

 (symbol (lib_id "Amplifier_Operational:TL072") (at 205.74 139.7 0) (mirror x) (unit 2) (in_bom yes) (on_board yes)
  (property "Reference" "U6" (id 0) (at 209.55 143.51 0))
  (property "Value" "TL072" (id 1) (at 210.82 146.05 0))
  (property "Footprint" "Package_SO:SOIC-8_3.9x4.9mm_P1.27mm" (id 2) (at 205.74 139.7 0) (effects (font (size 1.27 1.27)) hide))
  (property "Datasheet" "http://www.ti.com/lit/ds/symlink/tl071.pdf" (id 3) (at 205.74 139.7 0) (effects (font (size 1.27 1.27)) hide)) (pin "1") (pin "2") (pin "3") (pin "5") (pin "6") (pin "7") (pin "4") (pin "8"))

 (symbol (lib_id "power:GND") (at 195.58 156.21 0) (unit 1) (in_bom yes) (on_board yes)
  (property "Reference" "#PWR0204" (id 0) (at 195.58 162.56 0) (effects (font (size 1.27 1.27)) hide))
  (property "Value" "GND" (id 1) (at 195.58 160.02 0))
  (property "Footprint" "" (id 2) (at 195.58 156.21 0) (effects (font (size 1.27 1.27)) hide))
  (property "Datasheet" "" (id 3) (at 195.58 156.21 0) (effects (font (size 1.27 1.27)) hide)) (pin "1")))
